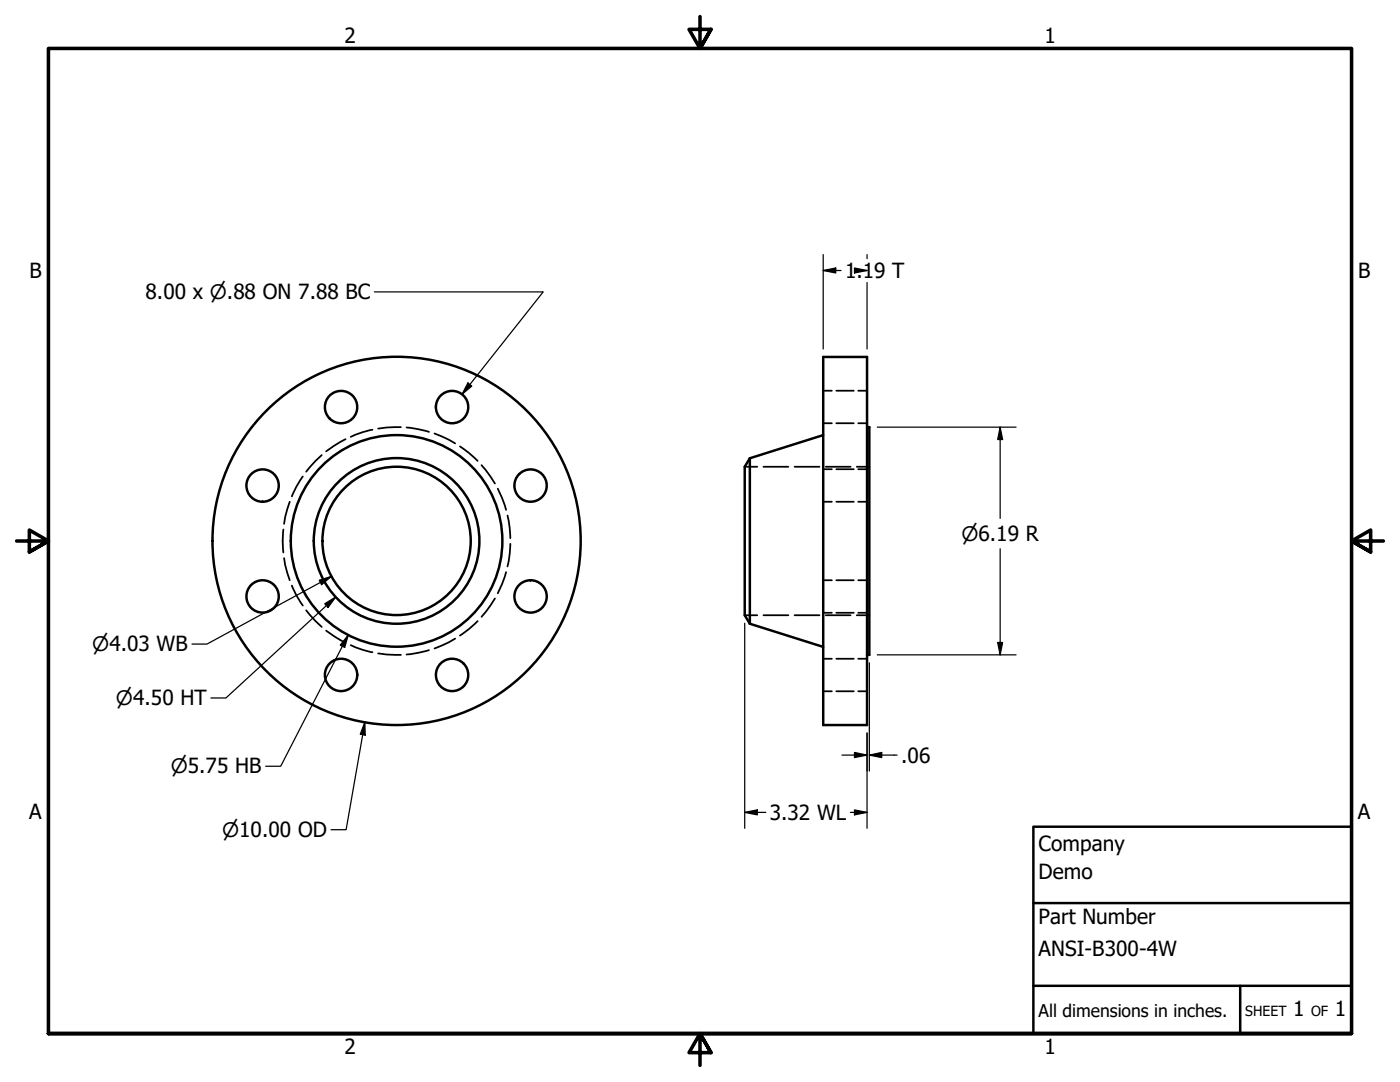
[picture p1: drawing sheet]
<svg xmlns="http://www.w3.org/2000/svg" width="279mm" height="216mm" viewBox="0 0 279 216" stroke-linecap="round" stroke-linejoin="round" font-family="sans-serif">
<!-- layer: Hidden (ANSI) -->
<g fill="none" stroke="#000" stroke-width=".35">
<path d="M164.3 78h1.7M166.9 78h3.5M171.3 78h1.7M60.4 95.1l-1.3 2.1-.9 1.9M64.2 90.8l-1.3 1.2-1.8 2.1M69 87.6l-2.4 1.4-1.5 1.1M74.3 85.8a16.7 16.7 0 0 0-4.3 1.4M80 85.2l-2.8 .1-1.7 .2M81.1 85.3l2.4 .4 2.1 .5M86.7 86.5l2.9 1.2 1.2 .8M91.8 89.1l1.8 1.3 1.7 1.6M96.1 92.8l.8 1 1.9 2.7"/>
<path d="M99.3 97.5l.9 1.8 .8 2.4M148.6 93.1h2.5M152.4 93.1h4.9M158.6 93.1h4.9M164.3 93.6h1.7M164.3 84.5h1.7M164.8 93.1h5M166.9 93.6h3.5M166.9 84.5h3.5M171 93.1h2.5M171.3 93.6h1.7M171.3 84.5h1.7"/>
<path d="M56.6 105.7l-.2 2.2 .2 2.3M56.7 111.4l.2 1.3 .9 3.1M57.8 100.1l-.9 3.1-.2 1.3M58.2 116.8l.9 1.9 1.3 2.1M98.8 119.4l-1.9 2.7-.8 1M101 114.2l-.8 2.4-.9 1.8M101.3 102.9l.4 2.7 .1 1.8M101.8 108.5l-.1 1.8-.4 2.7M164.3 100.1h1.7M164.3 115.8h1.7M166.9 100.1h3.5M166.9 115.8h3.5"/>
<path d="M171.3 100.1h1.7M171.3 115.8h1.7M61.1 121.8l1.8 2.1 1.3 1.2M65.1 125.8l1.5 1.1 2.4 1.4M70 128.7a16.7 16.7 0 0 0 4.3 1.4M75.5 130.4l1.7 .2 2.8 .1M85.6 129.7l-2.1 .5-2.4 .4M90.8 127.4l-1.2 .8-2.9 1.2M95.3 123.9l-1.7 1.6-1.8 1.3M148.6 122.8h2.5M152.4 122.8h4.9M158.6 122.8h4.9"/>
<path d="M164.3 122.3h1.7M164.3 137.9h1.7M164.3 131.4h1.7M164.8 122.8h5M166.9 122.3h3.5M166.9 137.9h3.5M166.9 131.4h3.5M171 122.8h2.5M171.3 122.3h1.7M171.3 137.9h1.7M171.3 131.4h1.7"/>
</g>
<!-- layer: Visible (ANSI) -->
<g fill="none" stroke="#000" stroke-width=".49">
<path d="M164.3 71.2h8.7v73.5h-8.7zM149.6 91.4v33.1M149.6 91.4l-1 1.7v29.7l1 1.7M164.3 86.8l-14.7 4.6M173 85.2h.5v45.5h-.5M149.6 124.5l14.7 4.6"/>
<circle cx="52.4" cy="96.9" r="3.2"/>
<circle cx="68.1" cy="81.2" r="3.2"/>
<circle cx="90.2" cy="81.2" r="3.2"/>
<circle cx="105.9" cy="96.9" r="3.2"/>
<circle cx="52.4" cy="119" r="3.2"/>
<circle cx="79.1" cy="107.9" r="14.8"/>
<circle cx="79.1" cy="107.9" r="16.5"/>
<circle cx="79.1" cy="107.9" r="21.1"/>
<circle cx="79.1" cy="107.9" r="36.7"/>
<circle cx="105.9" cy="119" r="3.2"/>
<circle cx="68.1" cy="134.7" r="3.2"/>
<circle cx="90.2" cy="134.7" r="3.2"/>
</g>
<!-- layer: Border (ANSI) -->
<path d="M139.7 3.3v6.4l-2.2-3.8h4.4l-2.2 3.8 2.2-3.8M3.3 107.9h6.4l-3.8-2.1v4.3l3.8-2.2-3.8 2.2M276.1 107.9h-6.4l3.8-2.1v4.3l-3.8-2.2 3.8 2.2M9.7 206.2v-196.5h260v196.5h-260h260M141.9 210l-2.2-3.8 2.2 3.8h-4.4l2.2-3.8v6.4" fill="none" stroke="#000" stroke-width=".71"/>
<!-- layer: Title (ANSI) -->
<path d="M206.2 165h63.5v41.2h-63.5zM206.2 196.7h63.5M206.2 180.2h63.5M247.5 196.7v9.5" fill="none" stroke="#000" stroke-width=".49"/>
<!-- layer: Dimension (ANSI) -->
<g fill="none" stroke="#000" stroke-width=".25">
<path d="M74.7 58.2h33.7l-16.2 20.5M164.3 54l2.5-.5v1zM164.3 54h3.6M164.3 50.8v18.8M170.5 53.5l2.5 .5-2.5 .5zM170.5 54h2.5M173 50.8v.8M173 56.4v13.2M93.4 76.4l.8 .6-2 1.7zM175.1 85.2h27.7M199.6 85.2l.5 2.5h-1zM199.6 85.2v18.2"/>
<path d="M63.7 115.8l2.4-.8-1.9 1.7zM66.1 115l-24.8 13.5h-3M67 119.1l-21.9 20.2h-3M199.6 109.5v21.2M64.8 120.5l2.2-1.4-1.5 2.1zM69.5 126.7l-.7 2.5-.9-.5zM69.5 126.7l-13.5 26.2h-3M148.6 124.4v40.9M173.5 132.3v21.5M175.1 130.7h27.7M199.1 128.2h1l-.5 2.5zM72.8 144.1l.1 2.6-1-.2z"/>
<path d="M72.8 144.1l-3.7 21.5h-3M168 150.7h5M170.5 150.1l2.5 .6-2.5 .5zM173 146.3v19M173.5 150.7l2.5-.6v1.1zM173.5 150.7h5.5M148.6 162.1l2.5-.5v1zM148.6 162.1h4.2M169.7 162.1h3.3M170.5 161.6l2.5 .5-2.5 .5z"/>
</g>
<g fill="#000">
<path d="M164.3 54l2.5-.5v1z" fill-rule="evenodd"/>
<path d="M170.5 53.5l2.5 .5-2.5 .5z" fill-rule="evenodd"/>
<path d="M93.4 76.4l.8 .6-2 1.7z" fill-rule="evenodd"/>
<path d="M199.6 85.2l.5 2.5h-1z" fill-rule="evenodd"/>
<path d="M63.7 115.8l2.4-.8-1.9 1.7z" fill-rule="evenodd"/>
<path d="M64.8 120.5l2.2-1.4-1.5 2.1z" fill-rule="evenodd"/>
<path d="M69.5 126.7l-.7 2.5-.9-.5z" fill-rule="evenodd"/>
<path d="M199.1 128.2h1l-.5 2.5z" fill-rule="evenodd"/>
<path d="M72.8 144.1l.1 2.6-1-.2z" fill-rule="evenodd"/>
<path d="M170.5 150.1l2.5 .6-2.5 .5z" fill-rule="evenodd"/>
<path d="M173.5 150.7l2.5-.6v1.1z" fill-rule="evenodd"/>
<path d="M148.6 162.1l2.5-.5v1z" fill-rule="evenodd"/>
<path d="M170.5 161.6l2.5 .5-2.5 .5z" fill-rule="evenodd"/>
</g>
<g font-size="4.2">
<text x="68.7" y="8.6">2</text>
<text x="208.4" y="8.6">1</text>
<text x="5.9" y="55.5">B</text>
<text x="29" y="59.7">8.00 x ⌀.88 ON 7.88 BC</text>
<text x="168.7" y="55.5">1.19 T</text>
<text x="271" y="55.5">B</text>
<text x="179.8" y="152.2">.06</text>
<text x="5.8" y="163.4">A</text>
<text x="153.6" y="163.6">3.32 WL</text>
<text x="271" y="163.4">A</text>
<text x="207.3" y="169.8">Company</text>
<text x="207.3" y="175.4">Demo</text>
<text x="207.3" y="184.4">Part Number</text>
<text x="207.3" y="190.7">ANSI-B300-4W</text>
<text x="258.1" y="202.8">1</text>
<text x="266.4" y="202.8">1</text>
<text x="68.7" y="210.3">2</text>
<text x="208.4" y="210.3">1</text>
</g>
<g font-size="4">
<text x="191.9" y="107.9">⌀6.19 R</text>
<text x="18.4" y="130">⌀4.03 WB</text>
<text x="23.1" y="140.8">⌀4.50 HT</text>
<text x="34.1" y="154.3">⌀5.75 HB</text>
<text x="44.3" y="167">⌀10.00 OD</text>
</g>
<text font-size="3.5" x="207.3" y="202.9">All dimensions in inches.</text>
<g font-size="2.8">
<text x="248.5" y="202.8">SHEET</text>
<text x="261.7" y="202.8">OF</text>
</g>
</svg>
